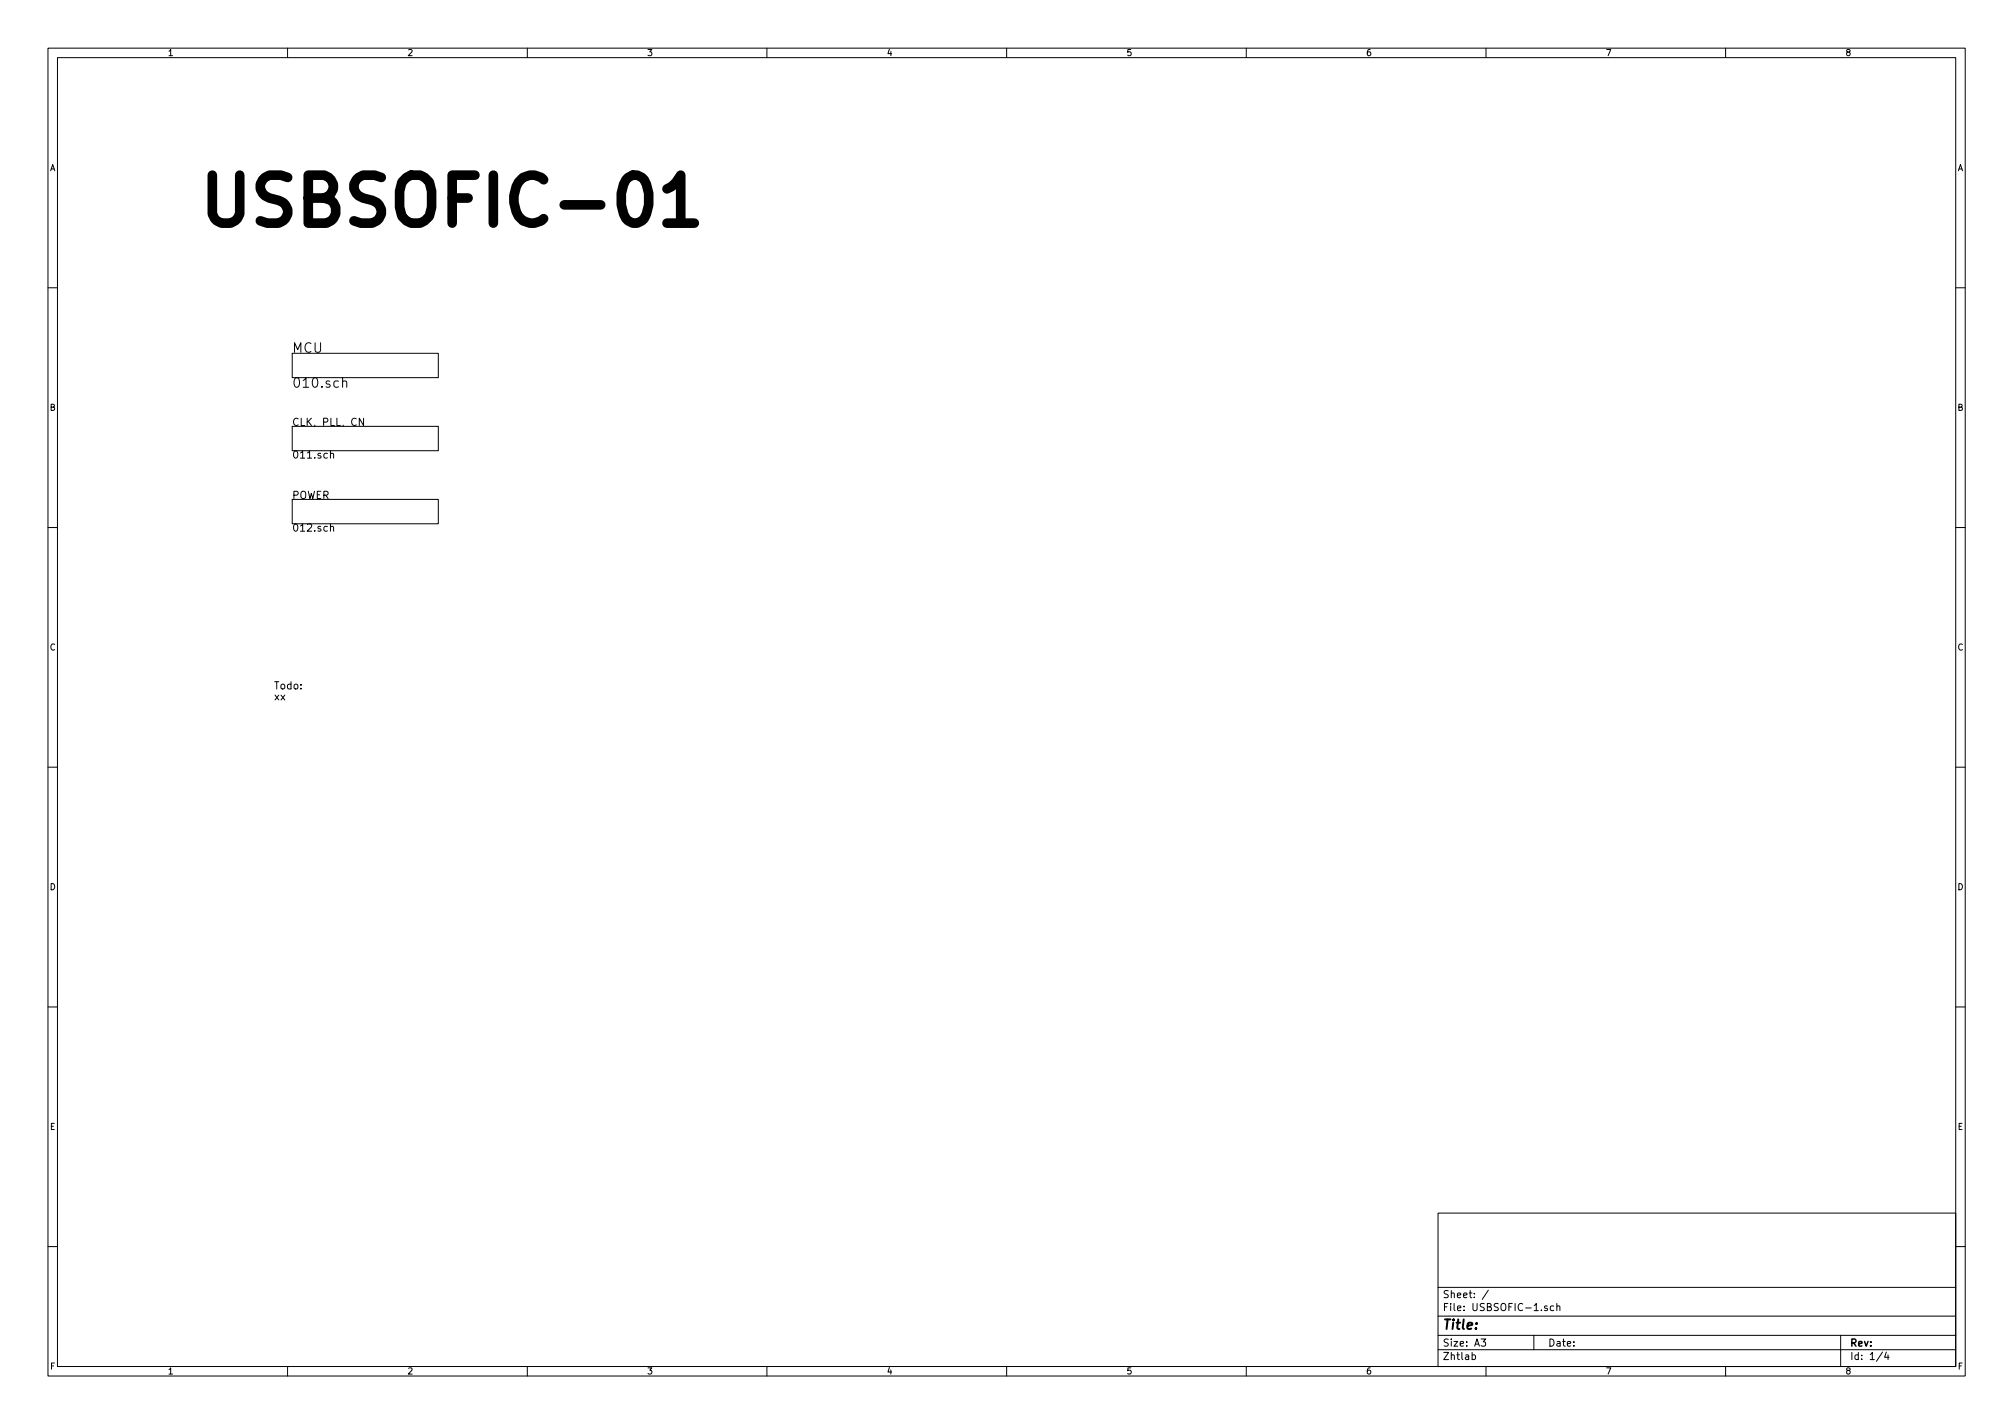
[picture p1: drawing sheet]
<svg xmlns="http://www.w3.org/2000/svg" width="420mm" height="297mm" viewBox="0 0 420 297" stroke-linecap="round" stroke-linejoin="round" font-family="sans-serif">
<g fill="none" stroke="#000" stroke-width=".21">
<path d="M10 10h400v277h-400zM12 12h396v273.1h-396zM60 10v2M110 10v2M160 10v2M210 10v2M260 10v2M310 10v2M360 10v2M10 60h2M61 73.7h30.4v5.1h-30.4zM71.5 79.6l.1-.1a.5 .5 0 0 1 .7 .2v1.1"/>
<path d="M408 60h2M61 88.9h30.4v5.1h-30.4zM68.9 94.7l.1-.1a.36 .36 0 0 1 .6 .2v.8M75.8 87.2v1.6l-.8-1.6v1.6M10 110h2M61 104.2h30.4v5.1h-30.4zM68.9 109.9h.1a.36 .36 0 0 1 .6 .1v.8M408 110h2M10 160h2M408 160h2M10 210h2M408 210h2"/>
<path d="M300 253h108v32.1h-108zM10 260h2M300 278.5h108M300 274.5h108M300 268.5h108M309 279.3h.9l-.5 .6 .5 .1v.7l-.2 .1-.7-.1M310.5 269.1l-1.3 2M320 278.5v3M322.8 272.5l-.4-.1-.2 .2 .1 .2 .5 .2v.3h-.6M324.1 272.5l-.4-.1-.3 .3 .1 .6 .2 .1 .4-.1M324.8 272.5l.2-.1 .4 .1v.9M324.8 271.9v1.5"/>
<path d="M384 278.5v6.6M408 260h2M60 285.1v1.9M110 285.1v1.9M160 285.1v1.9M210 285.1v1.9M260 285.1v1.9M300 281.5h108M307.1 282.7l.4-.1 .3 .3-.1 .6h-.6M310 285.1v1.9M360 285.1v1.9M392.7 282l-1.2 2"/>
<path d="M393.5 282l-.3 1.1h.9M393.9 282.6v1"/>
</g>
<path d="M139.1 39.4l1-.5 .9-.9 1-1.5v10M139.1 46.5h5.8" fill="none" stroke="#000" stroke-width="2"/>
<text font-size="13.9" x="41.9" y="47">USBSOFIC-01</text>
<g font-size="2.8">
<text x="61" y="73.6">MCU</text>
<text x="61" y="80.9">010.sch</text>
<text x="301" y="277.3">Title:</text>
</g>
<g font-size="2.1">
<text x="61" y="88.8">CLK, PLL, CN</text>
<text x="61" y="95.6">011.sch</text>
<text x="61" y="104.1">POWER</text>
<text x="61" y="110.9">012.sch</text>
<text x="57.1" y="143.8">Todo:</text>
<text x="57.1" y="146.1">xx</text>
<text x="301" y="273.5">File: USBSOFIC-1.sch</text>
<text x="301" y="270.8">Sheet: /</text>
<text x="301" y="280.9">Size: A3</text>
<text x="323" y="280.9">Date:</text>
<text x="386" y="280.9">Rev:</text>
<text x="301" y="283.7">Zhtlab</text>
<text x="386" y="283.7">Id: 1/4</text>
</g>
<g font-size="1.8">
<text x="35" y="11.7">1</text>
<text x="85" y="11.7">2</text>
<text x="135" y="11.7">3</text>
<text x="185" y="11.7">4</text>
<text x="235" y="11.7">5</text>
<text x="285" y="11.7">6</text>
<text x="335" y="11.7">7</text>
<text x="385" y="11.7">8</text>
<text x="10.4" y="35.7">A</text>
<text x="408.4" y="35.7">A</text>
<text x="10.4" y="85.7">B</text>
<text x="408.4" y="85.7">B</text>
<text x="10.4" y="135.7">C</text>
<text x="408.4" y="135.7">C</text>
<text x="10.4" y="185.7">D</text>
<text x="408.4" y="185.7">D</text>
<text x="10.4" y="235.7">E</text>
<text x="408.4" y="235.7">E</text>
<text x="10.5" y="285.7">F</text>
<text x="35" y="286.7">1</text>
<text x="85" y="286.7">2</text>
<text x="135" y="286.7">3</text>
<text x="185" y="286.7">4</text>
<text x="235" y="286.7">5</text>
<text x="285" y="286.7">6</text>
<text x="335" y="286.7">7</text>
<text x="385" y="286.7">8</text>
<text x="408.5" y="285.7">F</text>
</g>
</svg>
